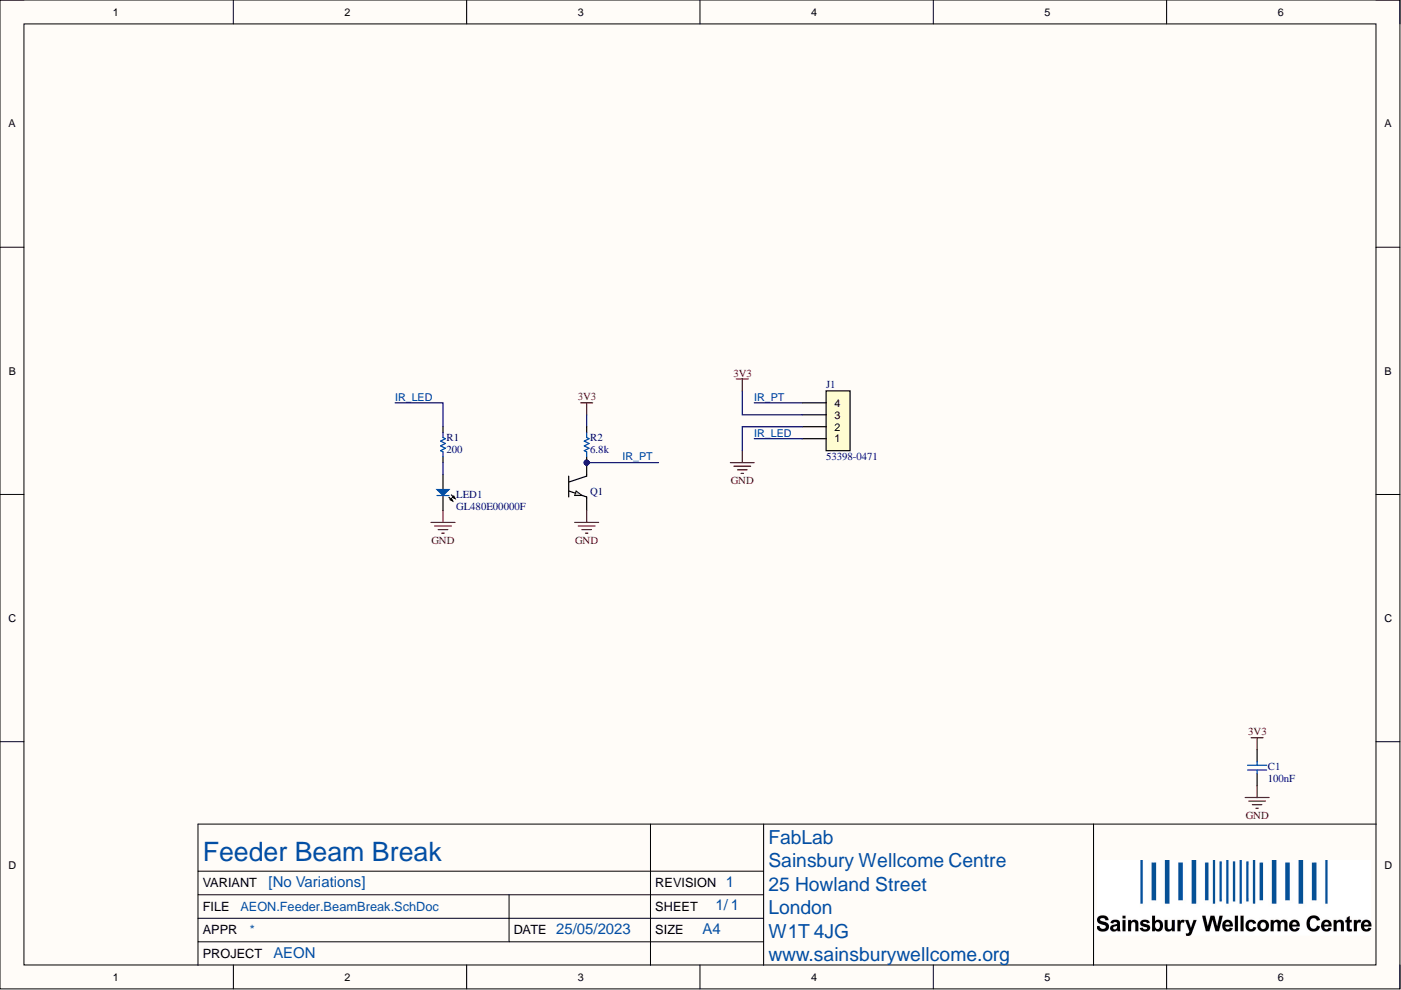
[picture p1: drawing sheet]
# Altium project AEON.Feeder.BeamBreak.PrjPcb
Project: AEON
1 sheet, 6 parts. Net scope: global (net labels, ports and power ports of the same name join across sheets).
Board file: AEON.Feeder.BeamBreak.PcbDoc

## Sheet AEON.Feeder.BeamBreak.SchDoc
size 297 x 209 mm; Revision: 1; SheetNumber: 1; SheetTotal: 1; swcgroup: FabLab; Org: Sainsbury Wellcome Centre; Add1: 25 Howland Street; Add2: London; Add3: W1T 4JG; WebAddress: www.sainsburywellcome.org; SheetSize: A4; SheetName: Feeder Beam Break

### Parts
C1  value 100nF  [FP-GRM188-0_1-e0_2_0_5-IPC_B]  (hidden comment: C0603-100nF-100V-10%-X7R)
J1  53398-0471  [FP-533980471-MFG]
LED1  GL480E00000F  [GL480_5.8mm]
Q1  PT480FE0000F  [PT480_5.8]  (value not drawn)
R1  value 200  [RES_ERA6A_0805_PAN]  (hidden comment: RES 0805 200R 0.1% 125mW)
R2  value 6.8k  [FP-CPF0603-IPC_B]  (hidden comment: R0603-6k8-1/16W-0.1%)

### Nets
3V3: C1.2 J1.3 R2.2
GND: C1.1 J1.2 LED1.1(C) Q1.1
IR_LED: J1.1 R1.2
IR_PT: J1.4 Q1.2 R2.1
NetLED1_2: LED1.2(A) R1.1
